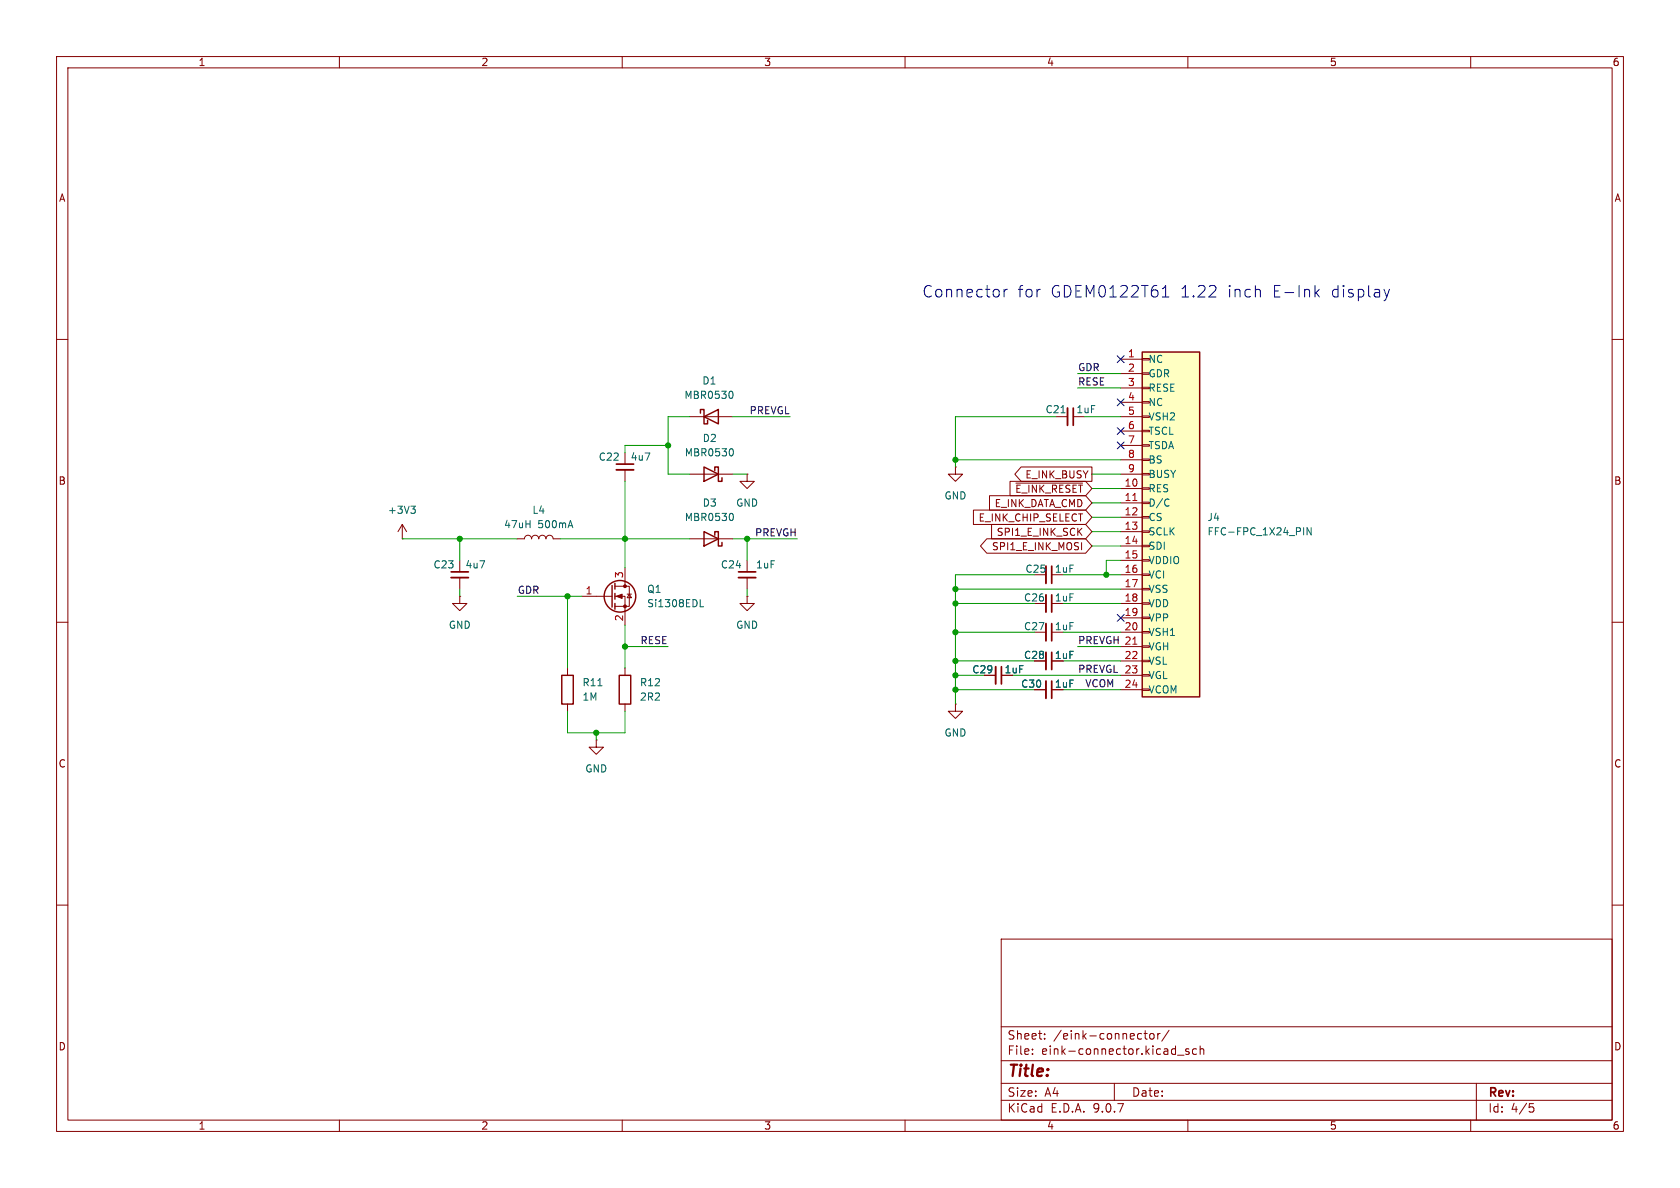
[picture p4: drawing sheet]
(kicad_sch
 (version 20250114)
 (generator "eeschema")
 (generator_version "9.0")
 (paper "A4")
 (lib_symbols
  (symbol "Connector_Generic:Conn_01x24_epaper_GDEM0122T61"
   (pin_names
    (offset 1.016)) (exclude_from_sim no) (in_bom yes) (on_board yes)
   (property "Reference" "J4" (at 10.16 0.0001 0) (effects (font (size 1.27 1.27)) (justify left)))
   (property "Value" "FFC-FPC_1X24_PIN" (at 10.16 -2.5399 0) (effects (font (size 1.27 1.27)) (justify left)))
   (property "Footprint" "Connector_FFC-FPC:Amphenol_F32Q-1A7x1-11024_1x24-1MP_P0.5mm_Horizontal" (at 0 0 0) (effects (font (size 1.27 1.27)) (hide yes)))
   (property "Datasheet" "~" (at 0 0 0) (effects (font (size 1.27 1.27)) (hide yes)))
   (property "Description" "Generic connector, single row, 01x24, script generated (kicad-library-utils/schlib/autogen/connector/)" (at 0 0 0) (effects (font (size 1.27 1.27)) (hide yes)))
   (symbol "Conn_01x24_epaper_GDEM0122T61_1_1"
    (rectangle (start -1.27 29.21) (end 8.89 -31.75) (stroke (width 0.254) (type default)) (fill (type background)))
    (rectangle (start -1.27 28.067) (end 0 27.813) (stroke (width 0.1524) (type default)) (fill (type none)))
    (rectangle (start -1.27 25.527) (end 0 25.273) (stroke (width 0.1524) (type default)) (fill (type none)))
    (rectangle (start -1.27 22.987) (end 0 22.733) (stroke (width 0.1524) (type default)) (fill (type none)))
    (rectangle (start -1.27 20.447) (end 0 20.193) (stroke (width 0.1524) (type default)) (fill (type none)))
    (rectangle (start -1.27 17.907) (end 0 17.653) (stroke (width 0.1524) (type default)) (fill (type none)))
    (rectangle (start -1.27 15.367) (end 0 15.113) (stroke (width 0.1524) (type default)) (fill (type none)))
    (rectangle (start -1.27 12.827) (end 0 12.573) (stroke (width 0.1524) (type default)) (fill (type none)))
    (rectangle (start -1.27 10.287) (end 0 10.033) (stroke (width 0.1524) (type default)) (fill (type none)))
    (rectangle (start -1.27 7.747) (end 0 7.493) (stroke (width 0.1524) (type default)) (fill (type none)))
    (rectangle (start -1.27 5.207) (end 0 4.953) (stroke (width 0.1524) (type default)) (fill (type none)))
    (rectangle (start -1.27 2.667) (end 0 2.413) (stroke (width 0.1524) (type default)) (fill (type none)))
    (rectangle (start -1.27 0.127) (end 0 -0.127) (stroke (width 0.1524) (type default)) (fill (type none)))
    (rectangle (start -1.27 -2.413) (end 0 -2.667) (stroke (width 0.1524) (type default)) (fill (type none)))
    (rectangle (start -1.27 -4.953) (end 0 -5.207) (stroke (width 0.1524) (type default)) (fill (type none)))
    (rectangle (start -1.27 -7.493) (end 0 -7.747) (stroke (width 0.1524) (type default)) (fill (type none)))
    (rectangle (start -1.27 -10.033) (end 0 -10.287) (stroke (width 0.1524) (type default)) (fill (type none)))
    (rectangle (start -1.27 -12.573) (end 0 -12.827) (stroke (width 0.1524) (type default)) (fill (type none)))
    (rectangle (start -1.27 -15.113) (end 0 -15.367) (stroke (width 0.1524) (type default)) (fill (type none)))
    (rectangle (start -1.27 -17.653) (end 0 -17.907) (stroke (width 0.1524) (type default)) (fill (type none)))
    (rectangle (start -1.27 -20.193) (end 0 -20.447) (stroke (width 0.1524) (type default)) (fill (type none)))
    (rectangle (start -1.27 -22.733) (end 0 -22.987) (stroke (width 0.1524) (type default)) (fill (type none)))
    (rectangle (start -1.27 -25.273) (end 0 -25.527) (stroke (width 0.1524) (type default)) (fill (type none)))
    (rectangle (start -1.27 -27.813) (end 0 -28.067) (stroke (width 0.1524) (type default)) (fill (type none)))
    (rectangle (start -1.27 -30.353) (end 0 -30.607) (stroke (width 0.1524) (type default)) (fill (type none)))
    (pin passive line (at -5.08 27.94 0) (length 3.81) (name "NC" (effects (font (size 1.27 1.27)))) (number "1" (effects (font (size 1.27 1.27)))))
    (pin passive line (at -5.08 25.4 0) (length 3.81) (name "GDR" (effects (font (size 1.27 1.27)))) (number "2" (effects (font (size 1.27 1.27)))))
    (pin passive line (at -5.08 22.86 0) (length 3.81) (name "RESE" (effects (font (size 1.27 1.27)))) (number "3" (effects (font (size 1.27 1.27)))))
    (pin passive line (at -5.08 20.32 0) (length 3.81) (name "NC" (effects (font (size 1.27 1.27)))) (number "4" (effects (font (size 1.27 1.27)))))
    (pin passive line (at -5.08 17.78 0) (length 3.81) (name "VSH2" (effects (font (size 1.27 1.27)))) (number "5" (effects (font (size 1.27 1.27)))))
    (pin passive line (at -5.08 15.24 0) (length 3.81) (name "TSCL" (effects (font (size 1.27 1.27)))) (number "6" (effects (font (size 1.27 1.27)))))
    (pin passive line (at -5.08 12.7 0) (length 3.81) (name "TSDA" (effects (font (size 1.27 1.27)))) (number "7" (effects (font (size 1.27 1.27)))))
    (pin passive line (at -5.08 10.16 0) (length 3.81) (name "BS" (effects (font (size 1.27 1.27)))) (number "8" (effects (font (size 1.27 1.27)))))
    (pin passive line (at -5.08 7.62 0) (length 3.81) (name "BUSY" (effects (font (size 1.27 1.27)))) (number "9" (effects (font (size 1.27 1.27)))))
    (pin passive line (at -5.08 5.08 0) (length 3.81) (name "RES" (effects (font (size 1.27 1.27)))) (number "10" (effects (font (size 1.27 1.27)))))
    (pin passive line (at -5.08 2.54 0) (length 3.81) (name "D/C" (effects (font (size 1.27 1.27)))) (number "11" (effects (font (size 1.27 1.27)))))
    (pin passive line (at -5.08 0 0) (length 3.81) (name "CS" (effects (font (size 1.27 1.27)))) (number "12" (effects (font (size 1.27 1.27)))))
    (pin passive line (at -5.08 -2.54 0) (length 3.81) (name "SCLK" (effects (font (size 1.27 1.27)))) (number "13" (effects (font (size 1.27 1.27)))))
    (pin passive line (at -5.08 -5.08 0) (length 3.81) (name "SDI" (effects (font (size 1.27 1.27)))) (number "14" (effects (font (size 1.27 1.27)))))
    (pin passive line (at -5.08 -7.62 0) (length 3.81) (name "VDDIO" (effects (font (size 1.27 1.27)))) (number "15" (effects (font (size 1.27 1.27)))))
    (pin passive line (at -5.08 -10.16 0) (length 3.81) (name "VCI" (effects (font (size 1.27 1.27)))) (number "16" (effects (font (size 1.27 1.27)))))
    (pin passive line (at -5.08 -12.7 0) (length 3.81) (name "VSS" (effects (font (size 1.27 1.27)))) (number "17" (effects (font (size 1.27 1.27)))))
    (pin passive line (at -5.08 -15.24 0) (length 3.81) (name "VDD" (effects (font (size 1.27 1.27)))) (number "18" (effects (font (size 1.27 1.27)))))
    (pin passive line (at -5.08 -17.78 0) (length 3.81) (name "VPP" (effects (font (size 1.27 1.27)))) (number "19" (effects (font (size 1.27 1.27)))))
    (pin passive line (at -5.08 -20.32 0) (length 3.81) (name "VSH1" (effects (font (size 1.27 1.27)))) (number "20" (effects (font (size 1.27 1.27)))))
    (pin passive line (at -5.08 -22.86 0) (length 3.81) (name "VGH" (effects (font (size 1.27 1.27)))) (number "21" (effects (font (size 1.27 1.27)))))
    (pin passive line (at -5.08 -25.4 0) (length 3.81) (name "VSL" (effects (font (size 1.27 1.27)))) (number "22" (effects (font (size 1.27 1.27)))))
    (pin passive line (at -5.08 -27.94 0) (length 3.81) (name "VGL" (effects (font (size 1.27 1.27)))) (number "23" (effects (font (size 1.27 1.27)))))
    (pin passive line (at -5.08 -30.48 0) (length 3.81) (name "VCOM" (effects (font (size 1.27 1.27)))) (number "24" (effects (font (size 1.27 1.27))))))
   (embedded_fonts no))
  (symbol "Device:C_Small"
   (pin_numbers (hide yes))
   (pin_names
    (offset 0.254) (hide yes)) (exclude_from_sim no) (in_bom yes) (on_board yes)
   (property "Reference" "C" (at 0.254 1.778 0) (effects (font (size 1.27 1.27)) (justify left)))
   (property "Value" "C_Small" (at 0.254 -2.032 0) (effects (font (size 1.27 1.27)) (justify left)))
   (property "Footprint" "" (at 0 0 0) (effects (font (size 1.27 1.27)) (hide yes)))
   (property "Datasheet" "~" (at 0 0 0) (effects (font (size 1.27 1.27)) (hide yes)))
   (property "Description" "Unpolarized capacitor, small symbol" (at 0 0 0) (effects (font (size 1.27 1.27)) (hide yes)))
   (symbol "C_Small_0_1"
    (polyline (pts (xy -1.524 0.508) (xy 1.524 0.508)) (stroke (width 0.3048) (type default)) (fill (type none)))
    (polyline (pts (xy -1.524 -0.508) (xy 1.524 -0.508)) (stroke (width 0.3302) (type default)) (fill (type none))))
   (symbol "C_Small_1_1"
    (pin passive line (at 0 2.54 270) (length 2.032) (name "~" (effects (font (size 1.27 1.27)))) (number "1" (effects (font (size 1.27 1.27)))))
    (pin passive line (at 0 -2.54 90) (length 2.032) (name "~" (effects (font (size 1.27 1.27)))) (number "2" (effects (font (size 1.27 1.27))))))
   (embedded_fonts no))
  (symbol "Device:L"
   (pin_numbers (hide yes))
   (pin_names
    (offset 1.016) (hide yes)) (exclude_from_sim no) (in_bom yes) (on_board yes)
   (property "Reference" "L" (at -1.27 0 90) (effects (font (size 1.27 1.27))))
   (property "Value" "L" (at 1.905 0 90) (effects (font (size 1.27 1.27))))
   (property "Footprint" "" (at 0 0 0) (effects (font (size 1.27 1.27)) (hide yes)))
   (property "Datasheet" "~" (at 0 0 0) (effects (font (size 1.27 1.27)) (hide yes)))
   (property "Description" "Inductor" (at 0 0 0) (effects (font (size 1.27 1.27)) (hide yes)))
   (symbol "L_0_1"
    (arc (start 0 2.54) (mid 0.6323 1.905) (end 0 1.27) (stroke (width 0) (type default)) (fill (type none)))
    (arc (start 0 1.27) (mid 0.6323 0.635) (end 0 0) (stroke (width 0) (type default)) (fill (type none)))
    (arc (start 0 0) (mid 0.6323 -0.635) (end 0 -1.27) (stroke (width 0) (type default)) (fill (type none)))
    (arc (start 0 -1.27) (mid 0.6323 -1.905) (end 0 -2.54) (stroke (width 0) (type default)) (fill (type none))))
   (symbol "L_1_1"
    (pin passive line (at 0 3.81 270) (length 1.27) (name "1" (effects (font (size 1.27 1.27)))) (number "1" (effects (font (size 1.27 1.27)))))
    (pin passive line (at 0 -3.81 90) (length 1.27) (name "2" (effects (font (size 1.27 1.27)))) (number "2" (effects (font (size 1.27 1.27))))))
   (embedded_fonts no))
  (symbol "Device:R"
   (pin_numbers (hide yes))
   (pin_names
    (offset 0)) (exclude_from_sim no) (in_bom yes) (on_board yes)
   (property "Reference" "R" (at 2.032 0 90) (effects (font (size 1.27 1.27))))
   (property "Value" "R" (at 0 0 90) (effects (font (size 1.27 1.27))))
   (property "Footprint" "" (at -1.778 0 90) (effects (font (size 1.27 1.27)) (hide yes)))
   (property "Datasheet" "~" (at 0 0 0) (effects (font (size 1.27 1.27)) (hide yes)))
   (property "Description" "Resistor" (at 0 0 0) (effects (font (size 1.27 1.27)) (hide yes)))
   (symbol "R_0_1"
    (rectangle (start -1.016 -2.54) (end 1.016 2.54) (stroke (width 0.254) (type default)) (fill (type none))))
   (symbol "R_1_1"
    (pin passive line (at 0 3.81 270) (length 1.27) (name "~" (effects (font (size 1.27 1.27)))) (number "1" (effects (font (size 1.27 1.27)))))
    (pin passive line (at 0 -3.81 90) (length 1.27) (name "~" (effects (font (size 1.27 1.27)))) (number "2" (effects (font (size 1.27 1.27))))))
   (embedded_fonts no))
  (symbol "Diode:MBR0530"
   (pin_numbers (hide yes))
   (pin_names
    (offset 1.016) (hide yes)) (exclude_from_sim no) (in_bom yes) (on_board yes)
   (property "Reference" "D" (at 0 2.54 0) (effects (font (size 1.27 1.27))))
   (property "Value" "MBR0530" (at 0 -2.54 0) (effects (font (size 1.27 1.27))))
   (property "Footprint" "Diode_SMD:D_SOD-123" (at 0 -4.445 0) (effects (font (size 1.27 1.27)) (hide yes)))
   (property "Datasheet" "http://www.mccsemi.com/up_pdf/MBR0520~MBR0580(SOD123).pdf" (at 0 0 0) (effects (font (size 1.27 1.27)) (hide yes)))
   (property "Description" "30V 0.5A Schottky Power Rectifier Diode, SOD-123" (at 0 0 0) (effects (font (size 1.27 1.27)) (hide yes)))
   (symbol "MBR0530_0_1"
    (polyline (pts (xy -1.905 0.635) (xy -1.905 1.27) (xy -1.27 1.27) (xy -1.27 -1.27) (xy -0.635 -1.27) (xy -0.635 -0.635)) (stroke (width 0.254) (type default)) (fill (type none)))
    (polyline (pts (xy 1.27 1.27) (xy 1.27 -1.27) (xy -1.27 0) (xy 1.27 1.27)) (stroke (width 0.254) (type default)) (fill (type none)))
    (polyline (pts (xy 1.27 0) (xy -1.27 0)) (stroke (width 0) (type default)) (fill (type none))))
   (symbol "MBR0530_1_1"
    (pin passive line (at -3.81 0 0) (length 2.54) (name "K" (effects (font (size 1.27 1.27)))) (number "1" (effects (font (size 1.27 1.27)))))
    (pin passive line (at 3.81 0 180) (length 2.54) (name "A" (effects (font (size 1.27 1.27)))) (number "2" (effects (font (size 1.27 1.27))))))
   (embedded_fonts no))
  (symbol "Transistor_FET:Si1308EDL"
   (pin_names
    (offset 0) (hide yes)) (exclude_from_sim no) (in_bom yes) (on_board yes)
   (property "Reference" "Q" (at 5.08 1.905 0) (effects (font (size 1.27 1.27)) (justify left)))
   (property "Value" "Si1308EDL" (at 5.08 0 0) (effects (font (size 1.27 1.27)) (justify left)))
   (property "Footprint" "Package_TO_SOT_SMD:SOT-323_SC-70" (at 5.08 -1.905 0) (effects (font (size 1.27 1.27)
    (italic yes)) (justify left) (hide yes)))
   (property "Datasheet" "https://www.vishay.com/docs/63399/si1308edl.pdf" (at 5.08 -3.81 0) (effects (font (size 1.27 1.27)) (justify left) (hide yes)))
   (property "Description" "30V Vds, 1.4A Id, N-Channel MOSFET, SC-70" (at 0 0 0) (effects (font (size 1.27 1.27)) (hide yes)))
   (symbol "Si1308EDL_0_1"
    (polyline (pts (xy 0.254 1.905) (xy 0.254 -1.905)) (stroke (width 0.254) (type default)) (fill (type none)))
    (polyline (pts (xy 0.254 0) (xy -2.54 0)) (stroke (width 0) (type default)) (fill (type none)))
    (polyline (pts (xy 0.762 2.286) (xy 0.762 1.27)) (stroke (width 0.254) (type default)) (fill (type none)))
    (polyline (pts (xy 0.762 0.508) (xy 0.762 -0.508)) (stroke (width 0.254) (type default)) (fill (type none)))
    (polyline (pts (xy 0.762 -1.27) (xy 0.762 -2.286)) (stroke (width 0.254) (type default)) (fill (type none)))
    (polyline (pts (xy 0.762 -1.778) (xy 3.302 -1.778) (xy 3.302 1.778) (xy 0.762 1.778)) (stroke (width 0) (type default)) (fill (type none)))
    (polyline (pts (xy 1.016 0) (xy 2.032 0.381) (xy 2.032 -0.381) (xy 1.016 0)) (stroke (width 0) (type default)) (fill (type outline)))
    (circle (center 1.651 0) (radius 2.794) (stroke (width 0.254) (type default)) (fill (type none)))
    (polyline (pts (xy 2.54 2.54) (xy 2.54 1.778)) (stroke (width 0) (type default)) (fill (type none)))
    (circle (center 2.54 1.778) (radius 0.254) (stroke (width 0) (type default)) (fill (type outline)))
    (circle (center 2.54 -1.778) (radius 0.254) (stroke (width 0) (type default)) (fill (type outline)))
    (polyline (pts (xy 2.54 -2.54) (xy 2.54 0) (xy 0.762 0)) (stroke (width 0) (type default)) (fill (type none)))
    (polyline (pts (xy 2.921 0.381) (xy 3.683 0.381)) (stroke (width 0) (type default)) (fill (type none)))
    (polyline (pts (xy 3.302 0.381) (xy 2.921 -0.254) (xy 3.683 -0.254) (xy 3.302 0.381)) (stroke (width 0) (type default)) (fill (type none))))
   (symbol "Si1308EDL_1_1"
    (pin input line (at -5.08 0 0) (length 2.54) (name "G" (effects (font (size 1.27 1.27)))) (number "1" (effects (font (size 1.27 1.27)))))
    (pin passive line (at 2.54 5.08 270) (length 2.54) (name "D" (effects (font (size 1.27 1.27)))) (number "3" (effects (font (size 1.27 1.27)))))
    (pin passive line (at 2.54 -5.08 90) (length 2.54) (name "S" (effects (font (size 1.27 1.27)))) (number "2" (effects (font (size 1.27 1.27))))))
   (embedded_fonts no))
  (symbol "power:+3V3"
   (power)
   (pin_numbers (hide yes))
   (pin_names
    (offset 0) (hide yes)) (exclude_from_sim no) (in_bom yes) (on_board yes)
   (property "Reference" "#PWR" (at 0 -3.81 0) (effects (font (size 1.27 1.27)) (hide yes)))
   (property "Value" "+3V3" (at 0 3.556 0) (effects (font (size 1.27 1.27))))
   (property "Footprint" "" (at 0 0 0) (effects (font (size 1.27 1.27)) (hide yes)))
   (property "Datasheet" "" (at 0 0 0) (effects (font (size 1.27 1.27)) (hide yes)))
   (property "Description" "Power symbol creates a global label with name \"+3V3\"" (at 0 0 0) (effects (font (size 1.27 1.27)) (hide yes)))
   (symbol "+3V3_0_1"
    (polyline (pts (xy -0.762 1.27) (xy 0 2.54)) (stroke (width 0) (type default)) (fill (type none)))
    (polyline (pts (xy 0 2.54) (xy 0.762 1.27)) (stroke (width 0) (type default)) (fill (type none)))
    (polyline (pts (xy 0 0) (xy 0 2.54)) (stroke (width 0) (type default)) (fill (type none))))
   (symbol "+3V3_1_1"
    (pin power_in line (at 0 0 90) (length 0) (name "~" (effects (font (size 1.27 1.27)))) (number "1" (effects (font (size 1.27 1.27))))))
   (embedded_fonts no))
  (symbol "power:GND"
   (power)
   (pin_numbers (hide yes))
   (pin_names
    (offset 0) (hide yes)) (exclude_from_sim no) (in_bom yes) (on_board yes)
   (property "Reference" "#PWR" (at 0 -6.35 0) (effects (font (size 1.27 1.27)) (hide yes)))
   (property "Value" "GND" (at 0 -3.81 0) (effects (font (size 1.27 1.27))))
   (property "Footprint" "" (at 0 0 0) (effects (font (size 1.27 1.27)) (hide yes)))
   (property "Datasheet" "" (at 0 0 0) (effects (font (size 1.27 1.27)) (hide yes)))
   (property "Description" "Power symbol creates a global label with name \"GND\" , ground" (at 0 0 0) (effects (font (size 1.27 1.27)) (hide yes)))
   (symbol "GND_0_1"
    (polyline (pts (xy 0 0) (xy 0 -1.27) (xy 1.27 -1.27) (xy 0 -2.54) (xy -1.27 -1.27) (xy 0 -1.27)) (stroke (width 0) (type default)) (fill (type none))))
   (symbol "GND_1_1"
    (pin power_in line (at 0 0 270) (length 0) (name "~" (effects (font (size 1.27 1.27)))) (number "1" (effects (font (size 1.27 1.27))))))
   (embedded_fonts no)))
 (text "Connector for GDEM0122T61 1.22 inch E-Ink display"
  (exclude_from_sim no)
  (at 204.47 51.816 0)
  (effects (font (size 2.032 2.032))))
 (junction
  (at 168.91 104.14)
  (diameter 0)
  (color 0 0 0 0))
 (junction
  (at 168.91 81.28)
  (diameter 0)
  (color 0 0 0 0))
 (junction
  (at 105.41 129.54)
  (diameter 0)
  (color 0 0 0 0))
 (junction
  (at 195.58 101.6)
  (diameter 0)
  (color 0 0 0 0))
 (junction
  (at 118.11 78.74)
  (diameter 0)
  (color 0 0 0 0))
 (junction
  (at 168.91 111.76)
  (diameter 0)
  (color 0 0 0 0))
 (junction
  (at 110.49 95.25)
  (diameter 0)
  (color 0 0 0 0))
 (junction
  (at 100.33 105.41)
  (diameter 0)
  (color 0 0 0 0))
 (junction
  (at 110.49 114.3)
  (diameter 0)
  (color 0 0 0 0))
 (junction
  (at 132.08 95.25)
  (diameter 0)
  (color 0 0 0 0))
 (junction
  (at 168.91 116.84)
  (diameter 0)
  (color 0 0 0 0))
 (junction
  (at 168.91 106.68)
  (diameter 0)
  (color 0 0 0 0))
 (junction
  (at 81.28 95.25)
  (diameter 0)
  (color 0 0 0 0))
 (junction
  (at 168.91 119.38)
  (diameter 0)
  (color 0 0 0 0))
 (junction
  (at 168.91 121.92)
  (diameter 0)
  (color 0 0 0 0))
 (no_connect
  (at 198.12 109.22))
 (no_connect
  (at 198.12 76.2))
 (no_connect
  (at 198.12 63.5))
 (no_connect
  (at 198.12 78.74))
 (no_connect
  (at 198.12 71.12))
 (wire
  (pts (xy 168.91 119.38) (xy 173.99 119.38))
  (stroke (width 0) (type default)))
 (wire
  (pts (xy 168.91 101.6) (xy 168.91 104.14))
  (stroke (width 0) (type default)))
 (wire
  (pts (xy 110.49 95.25) (xy 121.92 95.25))
  (stroke (width 0) (type default)))
 (wire
  (pts (xy 105.41 129.54) (xy 100.33 129.54))
  (stroke (width 0) (type default)))
 (wire
  (pts (xy 168.91 116.84) (xy 168.91 119.38))
  (stroke (width 0) (type default)))
 (wire
  (pts (xy 168.91 82.55) (xy 168.91 81.28))
  (stroke (width 0) (type default)))
 (wire
  (pts (xy 132.08 95.25) (xy 132.08 99.06))
  (stroke (width 0) (type default)))
 (wire
  (pts (xy 118.11 83.82) (xy 121.92 83.82))
  (stroke (width 0) (type default)))
 (wire
  (pts (xy 168.91 111.76) (xy 168.91 116.84))
  (stroke (width 0) (type default)))
 (wire
  (pts (xy 193.04 86.36) (xy 198.12 86.36))
  (stroke (width 0) (type default)))
 (wire
  (pts (xy 168.91 116.84) (xy 182.88 116.84))
  (stroke (width 0) (type default)))
 (wire
  (pts (xy 193.04 91.44) (xy 198.12 91.44))
  (stroke (width 0) (type default)))
 (wire
  (pts (xy 187.96 101.6) (xy 195.58 101.6))
  (stroke (width 0) (type default)))
 (wire
  (pts (xy 71.12 95.25) (xy 81.28 95.25))
  (stroke (width 0) (type default)))
 (wire
  (pts (xy 168.91 119.38) (xy 168.91 121.92))
  (stroke (width 0) (type default)))
 (wire
  (pts (xy 168.91 121.92) (xy 182.88 121.92))
  (stroke (width 0) (type default)))
 (wire
  (pts (xy 118.11 73.66) (xy 118.11 78.74))
  (stroke (width 0) (type default)))
 (wire
  (pts (xy 198.12 73.66) (xy 191.77 73.66))
  (stroke (width 0) (type default)))
 (wire
  (pts (xy 129.54 73.66) (xy 139.7 73.66))
  (stroke (width 0) (type default)))
 (wire
  (pts (xy 168.91 106.68) (xy 182.88 106.68))
  (stroke (width 0) (type default)))
 (wire
  (pts (xy 168.91 101.6) (xy 182.88 101.6))
  (stroke (width 0) (type default)))
 (wire
  (pts (xy 193.04 93.98) (xy 198.12 93.98))
  (stroke (width 0) (type default)))
 (wire
  (pts (xy 129.54 95.25) (xy 132.08 95.25))
  (stroke (width 0) (type default)))
 (wire
  (pts (xy 81.28 95.25) (xy 81.28 99.06))
  (stroke (width 0) (type default)))
 (wire
  (pts (xy 110.49 129.54) (xy 105.41 129.54))
  (stroke (width 0) (type default)))
 (wire
  (pts (xy 105.41 129.54) (xy 105.41 130.81))
  (stroke (width 0) (type default)))
 (wire
  (pts (xy 100.33 105.41) (xy 100.33 118.11))
  (stroke (width 0) (type default)))
 (wire
  (pts (xy 168.91 104.14) (xy 198.12 104.14))
  (stroke (width 0) (type default)))
 (wire
  (pts (xy 110.49 95.25) (xy 110.49 100.33))
  (stroke (width 0) (type default)))
 (wire
  (pts (xy 187.96 111.76) (xy 198.12 111.76))
  (stroke (width 0) (type default)))
 (wire
  (pts (xy 110.49 114.3) (xy 110.49 118.11))
  (stroke (width 0) (type default)))
 (wire
  (pts (xy 168.91 106.68) (xy 168.91 111.76))
  (stroke (width 0) (type default)))
 (wire
  (pts (xy 81.28 104.14) (xy 81.28 105.41))
  (stroke (width 0) (type default)))
 (wire
  (pts (xy 110.49 85.09) (xy 110.49 95.25))
  (stroke (width 0) (type default)))
 (wire
  (pts (xy 100.33 105.41) (xy 102.87 105.41))
  (stroke (width 0) (type default)))
 (wire
  (pts (xy 190.5 66.04) (xy 198.12 66.04))
  (stroke (width 0) (type default)))
 (wire
  (pts (xy 195.58 101.6) (xy 198.12 101.6))
  (stroke (width 0) (type default)))
 (wire
  (pts (xy 110.49 80.01) (xy 110.49 78.74))
  (stroke (width 0) (type default)))
 (wire
  (pts (xy 91.44 105.41) (xy 100.33 105.41))
  (stroke (width 0) (type default)))
 (wire
  (pts (xy 118.11 73.66) (xy 121.92 73.66))
  (stroke (width 0) (type default)))
 (wire
  (pts (xy 195.58 99.06) (xy 195.58 101.6))
  (stroke (width 0) (type default)))
 (wire
  (pts (xy 168.91 73.66) (xy 168.91 81.28))
  (stroke (width 0) (type default)))
 (wire
  (pts (xy 129.54 83.82) (xy 132.08 83.82))
  (stroke (width 0) (type default)))
 (wire
  (pts (xy 81.28 95.25) (xy 91.44 95.25))
  (stroke (width 0) (type default)))
 (wire
  (pts (xy 110.49 114.3) (xy 118.11 114.3))
  (stroke (width 0) (type default)))
 (wire
  (pts (xy 118.11 78.74) (xy 118.11 83.82))
  (stroke (width 0) (type default)))
 (wire
  (pts (xy 187.96 116.84) (xy 198.12 116.84))
  (stroke (width 0) (type default)))
 (wire
  (pts (xy 198.12 99.06) (xy 195.58 99.06))
  (stroke (width 0) (type default)))
 (wire
  (pts (xy 132.08 95.25) (xy 140.97 95.25))
  (stroke (width 0) (type default)))
 (wire
  (pts (xy 193.04 83.82) (xy 198.12 83.82))
  (stroke (width 0) (type default)))
 (wire
  (pts (xy 110.49 110.49) (xy 110.49 114.3))
  (stroke (width 0) (type default)))
 (wire
  (pts (xy 168.91 104.14) (xy 168.91 106.68))
  (stroke (width 0) (type default)))
 (wire
  (pts (xy 168.91 81.28) (xy 198.12 81.28))
  (stroke (width 0) (type default)))
 (wire
  (pts (xy 190.5 114.3) (xy 198.12 114.3))
  (stroke (width 0) (type default)))
 (wire
  (pts (xy 168.91 111.76) (xy 182.88 111.76))
  (stroke (width 0) (type default)))
 (wire
  (pts (xy 179.07 119.38) (xy 198.12 119.38))
  (stroke (width 0) (type default)))
 (wire
  (pts (xy 100.33 125.73) (xy 100.33 129.54))
  (stroke (width 0) (type default)))
 (wire
  (pts (xy 132.08 104.14) (xy 132.08 105.41))
  (stroke (width 0) (type default)))
 (wire
  (pts (xy 110.49 78.74) (xy 118.11 78.74))
  (stroke (width 0) (type default)))
 (wire
  (pts (xy 99.06 95.25) (xy 110.49 95.25))
  (stroke (width 0) (type default)))
 (wire
  (pts (xy 110.49 125.73) (xy 110.49 129.54))
  (stroke (width 0) (type default)))
 (wire
  (pts (xy 187.96 106.68) (xy 198.12 106.68))
  (stroke (width 0) (type default)))
 (wire
  (pts (xy 190.5 68.58) (xy 198.12 68.58))
  (stroke (width 0) (type default)))
 (wire
  (pts (xy 193.04 88.9) (xy 198.12 88.9))
  (stroke (width 0) (type default)))
 (wire
  (pts (xy 193.04 96.52) (xy 198.12 96.52))
  (stroke (width 0) (type default)))
 (wire
  (pts (xy 187.96 121.92) (xy 198.12 121.92))
  (stroke (width 0) (type default)))
 (wire
  (pts (xy 168.91 124.46) (xy 168.91 121.92))
  (stroke (width 0) (type default)))
 (wire
  (pts (xy 168.91 73.66) (xy 186.69 73.66))
  (stroke (width 0) (type default)))
 (label "PREVGH"
  (at 190.5 114.3 0)
  (effects (font (size 1.27 1.27)) (justify left bottom)))
 (label "RESE"
  (at 190.5 68.58 0)
  (effects (font (size 1.27 1.27)) (justify left bottom)))
 (label "PREVGL"
  (at 139.7 73.66 180)
  (effects (font (size 1.27 1.27)) (justify right bottom)))
 (label "PREVGH"
  (at 140.97 95.25 180)
  (effects (font (size 1.27 1.27)) (justify right bottom)))
 (label "GDR"
  (at 190.5 66.04 0)
  (effects (font (size 1.27 1.27)) (justify left bottom)))
 (label "RESE"
  (at 118.11 114.3 180)
  (effects (font (size 1.27 1.27)) (justify right bottom)))
 (label "VCOM"
  (at 191.77 121.92 0)
  (effects (font (size 1.27 1.27)) (justify left bottom)))
 (label "PREVGL"
  (at 190.5 119.38 0)
  (effects (font (size 1.27 1.27)) (justify left bottom)))
 (label "GDR"
  (at 91.44 105.41 0)
  (effects (font (size 1.27 1.27)) (justify left bottom)))
 (global_label "E_INK_DATA_CMD"
  (shape input)
  (at 193.04 88.9 180)
  (fields_autoplaced yes)
  (effects (font (size 1.27 1.27)) (justify right))
  (property "Intersheetrefs" "${INTERSHEET_REFS}" (at 174.3915 88.9 0) (effects (font (size 1.27 1.27)) (justify right) (hide yes))))
 (global_label "E_INK_CHIP_SELECT"
  (shape input)
  (at 193.04 91.44 180)
  (fields_autoplaced yes)
  (effects (font (size 1.27 1.27)) (justify right))
  (property "Intersheetrefs" "${INTERSHEET_REFS}" (at 171.5492 91.44 0) (effects (font (size 1.27 1.27)) (justify right) (hide yes))))
 (global_label "E_INK_BUSY"
  (shape output)
  (at 193.04 83.82 180)
  (fields_autoplaced yes)
  (effects (font (size 1.27 1.27)) (justify right))
  (property "Intersheetrefs" "${INTERSHEET_REFS}" (at 178.8667 83.82 0) (effects (font (size 1.27 1.27)) (justify right) (hide yes))))
 (global_label "SPI1_E_INK_MOSI"
  (shape bidirectional)
  (at 193.04 96.52 180)
  (fields_autoplaced yes)
  (effects (font (size 1.27 1.27)) (justify right))
  (property "Intersheetrefs" "${INTERSHEET_REFS}" (at 172.7964 96.52 0) (effects (font (size 1.27 1.27)) (justify right) (hide yes))))
 (global_label "~{E_INK_RESET}"
  (shape input)
  (at 193.04 86.36 180)
  (fields_autoplaced yes)
  (effects (font (size 1.27 1.27)) (justify right))
  (property "Intersheetrefs" "${INTERSHEET_REFS}" (at 178.0202 86.36 0) (effects (font (size 1.27 1.27)) (justify right) (hide yes))))
 (global_label "SPI1_E_INK_SCK"
  (shape input)
  (at 193.04 93.98 180)
  (fields_autoplaced yes)
  (effects (font (size 1.27 1.27)) (justify right))
  (property "Intersheetrefs" "${INTERSHEET_REFS}" (at 174.7544 93.98 0) (effects (font (size 1.27 1.27)) (justify right) (hide yes))))
 (symbol
  (lib_id "Diode:MBR0530")
  (at 125.73 95.25 180)
  (unit 1)
  (exclude_from_sim no)
  (in_bom yes)
  (on_board yes)
  (dnp no)
  (property "Reference" "D3" (at 125.476 88.9 0) (effects (font (size 1.27 1.27))))
  (property "Value" "MBR0530" (at 125.476 91.44 0) (effects (font (size 1.27 1.27))))
  (property "Footprint" "Diode_SMD:D_SOD-123" (at 125.73 90.805 0) (effects (font (size 1.27 1.27)) (hide yes)))
  (property "Datasheet" "http://www.mccsemi.com/up_pdf/MBR0520~MBR0580(SOD123).pdf" (at 125.73 95.25 0) (effects (font (size 1.27 1.27)) (hide yes)))
  (property "Description" "30V 0.5A Schottky Power Rectifier Diode, SOD-123" (at 125.73 95.25 0) (effects (font (size 1.27 1.27)) (hide yes)))
  (pin "2")
  (pin "1"))
 (symbol
  (lib_id "Diode:MBR0530")
  (at 125.73 73.66 0)
  (unit 1)
  (exclude_from_sim no)
  (in_bom yes)
  (on_board yes)
  (dnp no)
  (fields_autoplaced yes)
  (property "Reference" "D1" (at 125.4125 67.31 0) (effects (font (size 1.27 1.27))))
  (property "Value" "MBR0530" (at 125.4125 69.85 0) (effects (font (size 1.27 1.27))))
  (property "Footprint" "Diode_SMD:D_SOD-123" (at 125.73 78.105 0) (effects (font (size 1.27 1.27)) (hide yes)))
  (property "Datasheet" "http://www.mccsemi.com/up_pdf/MBR0520~MBR0580(SOD123).pdf" (at 125.73 73.66 0) (effects (font (size 1.27 1.27)) (hide yes)))
  (property "Description" "30V 0.5A Schottky Power Rectifier Diode, SOD-123" (at 125.73 73.66 0) (effects (font (size 1.27 1.27)) (hide yes)))
  (pin "1")
  (pin "2"))
 (symbol
  (lib_id "power:GND")
  (at 168.91 124.46 0)
  (mirror y)
  (unit 1)
  (exclude_from_sim no)
  (in_bom yes)
  (on_board yes)
  (dnp no)
  (property "Reference" "#PWR039" (at 168.91 130.81 0) (effects (font (size 1.27 1.27)) (hide yes)))
  (property "Value" "GND" (at 168.91 129.54 0) (effects (font (size 1.27 1.27))))
  (property "Footprint" "" (at 168.91 124.46 0) (effects (font (size 1.27 1.27)) (hide yes)))
  (property "Datasheet" "" (at 168.91 124.46 0) (effects (font (size 1.27 1.27)) (hide yes)))
  (property "Description" "Power symbol creates a global label with name \"GND\" , ground" (at 168.91 124.46 0) (effects (font (size 1.27 1.27)) (hide yes)))
  (pin "1"))
 (symbol
  (lib_id "Device:C_Small")
  (at 110.49 82.55 0)
  (mirror y)
  (unit 1)
  (exclude_from_sim no)
  (in_bom yes)
  (on_board yes)
  (dnp no)
  (property "Reference" "C22" (at 107.696 80.772 0) (effects (font (size 1.27 1.27))))
  (property "Value" "4u7" (at 113.284 80.772 0) (effects (font (size 1.27 1.27))))
  (property "Footprint" "Capacitor_SMD:C_0603_1608Metric" (at 110.49 82.55 0) (effects (font (size 1.27 1.27)) (hide yes)))
  (property "Datasheet" "~" (at 110.49 82.55 0) (effects (font (size 1.27 1.27)) (hide yes)))
  (property "Description" "Unpolarized capacitor, small symbol" (at 110.49 82.55 0) (effects (font (size 1.27 1.27)) (hide yes)))
  (pin "2")
  (pin "1"))
 (symbol
  (lib_id "power:+3V3")
  (at 71.12 95.25 0)
  (unit 1)
  (exclude_from_sim no)
  (in_bom yes)
  (on_board yes)
  (dnp no)
  (fields_autoplaced yes)
  (property "Reference" "#PWR036" (at 71.12 99.06 0) (effects (font (size 1.27 1.27)) (hide yes)))
  (property "Value" "+3V3" (at 71.12 90.17 0) (effects (font (size 1.27 1.27))))
  (property "Footprint" "" (at 71.12 95.25 0) (effects (font (size 1.27 1.27)) (hide yes)))
  (property "Datasheet" "" (at 71.12 95.25 0) (effects (font (size 1.27 1.27)) (hide yes)))
  (property "Description" "Power symbol creates a global label with name \"+3V3\"" (at 71.12 95.25 0) (effects (font (size 1.27 1.27)) (hide yes)))
  (pin "1"))
 (symbol
  (lib_id "Device:C_Small")
  (at 185.42 121.92 270)
  (mirror x)
  (unit 1)
  (exclude_from_sim no)
  (in_bom yes)
  (on_board yes)
  (dnp no)
  (property "Reference" "C30" (at 182.372 120.904 90) (effects (font (size 1.27 1.27))))
  (property "Value" "1uF" (at 188.214 120.904 90) (effects (font (size 1.27 1.27))))
  (property "Footprint" "Capacitor_SMD:C_0603_1608Metric" (at 185.42 121.92 0) (effects (font (size 1.27 1.27)) (hide yes)))
  (property "Datasheet" "~" (at 185.42 121.92 0) (effects (font (size 1.27 1.27)) (hide yes)))
  (property "Description" "Unpolarized capacitor, small symbol" (at 185.42 121.92 0) (effects (font (size 1.27 1.27)) (hide yes)))
  (pin "2")
  (pin "1"))
 (symbol
  (lib_id "Device:L")
  (at 95.25 95.25 90)
  (unit 1)
  (exclude_from_sim no)
  (in_bom yes)
  (on_board yes)
  (dnp no)
  (fields_autoplaced yes)
  (property "Reference" "L4" (at 95.25 90.17 90) (effects (font (size 1.27 1.27))))
  (property "Value" "47uH 500mA" (at 95.25 92.71 90) (effects (font (size 1.27 1.27))))
  (property "Footprint" "" (at 95.25 95.25 0) (effects (font (size 1.27 1.27)) (hide yes)))
  (property "Datasheet" "~" (at 95.25 95.25 0) (effects (font (size 1.27 1.27)) (hide yes)))
  (property "Description" "Inductor" (at 95.25 95.25 0) (effects (font (size 1.27 1.27)) (hide yes)))
  (pin "1")
  (pin "2"))
 (symbol
  (lib_id "power:GND")
  (at 132.08 105.41 0)
  (mirror y)
  (unit 1)
  (exclude_from_sim no)
  (in_bom yes)
  (on_board yes)
  (dnp no)
  (property "Reference" "#PWR038" (at 132.08 111.76 0) (effects (font (size 1.27 1.27)) (hide yes)))
  (property "Value" "GND" (at 132.08 110.49 0) (effects (font (size 1.27 1.27))))
  (property "Footprint" "" (at 132.08 105.41 0) (effects (font (size 1.27 1.27)) (hide yes)))
  (property "Datasheet" "" (at 132.08 105.41 0) (effects (font (size 1.27 1.27)) (hide yes)))
  (property "Description" "Power symbol creates a global label with name \"GND\" , ground" (at 132.08 105.41 0) (effects (font (size 1.27 1.27)) (hide yes)))
  (pin "1"))
 (symbol
  (lib_id "Device:C_Small")
  (at 185.42 116.84 270)
  (mirror x)
  (unit 1)
  (exclude_from_sim no)
  (in_bom yes)
  (on_board yes)
  (dnp no)
  (property "Reference" "C28" (at 182.88 115.824 90) (effects (font (size 1.27 1.27))))
  (property "Value" "1uF" (at 188.214 115.824 90) (effects (font (size 1.27 1.27))))
  (property "Footprint" "Capacitor_SMD:C_0603_1608Metric" (at 185.42 116.84 0) (effects (font (size 1.27 1.27)) (hide yes)))
  (property "Datasheet" "~" (at 185.42 116.84 0) (effects (font (size 1.27 1.27)) (hide yes)))
  (property "Description" "Unpolarized capacitor, small symbol" (at 185.42 116.84 0) (effects (font (size 1.27 1.27)) (hide yes)))
  (pin "2")
  (pin "1"))
 (symbol
  (lib_id "Device:C_Small")
  (at 185.42 106.68 270)
  (mirror x)
  (unit 1)
  (exclude_from_sim no)
  (in_bom yes)
  (on_board yes)
  (dnp no)
  (property "Reference" "C26" (at 182.88 105.664 90) (effects (font (size 1.27 1.27))))
  (property "Value" "1uF" (at 188.214 105.664 90) (effects (font (size 1.27 1.27))))
  (property "Footprint" "Capacitor_SMD:C_0603_1608Metric" (at 185.42 106.68 0) (effects (font (size 1.27 1.27)) (hide yes)))
  (property "Datasheet" "~" (at 185.42 106.68 0) (effects (font (size 1.27 1.27)) (hide yes)))
  (property "Description" "Unpolarized capacitor, small symbol" (at 185.42 106.68 0) (effects (font (size 1.27 1.27)) (hide yes)))
  (pin "2")
  (pin "1"))
 (symbol
  (lib_id "Device:C_Small")
  (at 189.23 73.66 270)
  (mirror x)
  (unit 1)
  (exclude_from_sim no)
  (in_bom yes)
  (on_board yes)
  (dnp no)
  (property "Reference" "C21" (at 186.69 72.39 90) (effects (font (size 1.27 1.27))))
  (property "Value" "1uF" (at 192.024 72.39 90) (effects (font (size 1.27 1.27))))
  (property "Footprint" "Capacitor_SMD:C_0603_1608Metric" (at 189.23 73.66 0) (effects (font (size 1.27 1.27)) (hide yes)))
  (property "Datasheet" "~" (at 189.23 73.66 0) (effects (font (size 1.27 1.27)) (hide yes)))
  (property "Description" "Unpolarized capacitor, small symbol" (at 189.23 73.66 0) (effects (font (size 1.27 1.27)) (hide yes)))
  (pin "2")
  (pin "1"))
 (symbol
  (lib_id "Device:C_Small")
  (at 81.28 101.6 0)
  (mirror y)
  (unit 1)
  (exclude_from_sim no)
  (in_bom yes)
  (on_board yes)
  (dnp no)
  (property "Reference" "C23" (at 78.486 99.822 0) (effects (font (size 1.27 1.27))))
  (property "Value" "4u7" (at 84.074 99.822 0) (effects (font (size 1.27 1.27))))
  (property "Footprint" "Capacitor_SMD:C_0603_1608Metric" (at 81.28 101.6 0) (effects (font (size 1.27 1.27)) (hide yes)))
  (property "Datasheet" "~" (at 81.28 101.6 0) (effects (font (size 1.27 1.27)) (hide yes)))
  (property "Description" "Unpolarized capacitor, small symbol" (at 81.28 101.6 0) (effects (font (size 1.27 1.27)) (hide yes)))
  (pin "2")
  (pin "1"))
 (symbol
  (lib_id "power:GND")
  (at 168.91 82.55 0)
  (mirror y)
  (unit 1)
  (exclude_from_sim no)
  (in_bom yes)
  (on_board yes)
  (dnp no)
  (property "Reference" "#PWR034" (at 168.91 88.9 0) (effects (font (size 1.27 1.27)) (hide yes)))
  (property "Value" "GND" (at 168.91 87.63 0) (effects (font (size 1.27 1.27))))
  (property "Footprint" "" (at 168.91 82.55 0) (effects (font (size 1.27 1.27)) (hide yes)))
  (property "Datasheet" "" (at 168.91 82.55 0) (effects (font (size 1.27 1.27)) (hide yes)))
  (property "Description" "Power symbol creates a global label with name \"GND\" , ground" (at 168.91 82.55 0) (effects (font (size 1.27 1.27)) (hide yes)))
  (pin "1"))
 (symbol
  (lib_id "Device:C_Small")
  (at 176.53 119.38 270)
  (mirror x)
  (unit 1)
  (exclude_from_sim no)
  (in_bom yes)
  (on_board yes)
  (dnp no)
  (property "Reference" "C29" (at 173.736 118.364 90) (effects (font (size 1.27 1.27))))
  (property "Value" "1uF" (at 179.324 118.364 90) (effects (font (size 1.27 1.27))))
  (property "Footprint" "Capacitor_SMD:C_0603_1608Metric" (at 176.53 119.38 0) (effects (font (size 1.27 1.27)) (hide yes)))
  (property "Datasheet" "~" (at 176.53 119.38 0) (effects (font (size 1.27 1.27)) (hide yes)))
  (property "Description" "Unpolarized capacitor, small symbol" (at 176.53 119.38 0) (effects (font (size 1.27 1.27)) (hide yes)))
  (pin "2")
  (pin "1"))
 (symbol
  (lib_id "Device:C_Small")
  (at 185.42 101.6 270)
  (mirror x)
  (unit 1)
  (exclude_from_sim no)
  (in_bom yes)
  (on_board yes)
  (dnp no)
  (property "Reference" "C25" (at 183.134 100.584 90) (effects (font (size 1.27 1.27))))
  (property "Value" "1uF" (at 188.214 100.584 90) (effects (font (size 1.27 1.27))))
  (property "Footprint" "Capacitor_SMD:C_0603_1608Metric" (at 185.42 101.6 0) (effects (font (size 1.27 1.27)) (hide yes)))
  (property "Datasheet" "~" (at 185.42 101.6 0) (effects (font (size 1.27 1.27)) (hide yes)))
  (property "Description" "Unpolarized capacitor, small symbol" (at 185.42 101.6 0) (effects (font (size 1.27 1.27)) (hide yes)))
  (pin "2")
  (pin "1"))
 (symbol
  (lib_id "power:GND")
  (at 132.08 83.82 0)
  (mirror y)
  (unit 1)
  (exclude_from_sim no)
  (in_bom yes)
  (on_board yes)
  (dnp no)
  (property "Reference" "#PWR035" (at 132.08 90.17 0) (effects (font (size 1.27 1.27)) (hide yes)))
  (property "Value" "GND" (at 132.08 88.9 0) (effects (font (size 1.27 1.27))))
  (property "Footprint" "" (at 132.08 83.82 0) (effects (font (size 1.27 1.27)) (hide yes)))
  (property "Datasheet" "" (at 132.08 83.82 0) (effects (font (size 1.27 1.27)) (hide yes)))
  (property "Description" "Power symbol creates a global label with name \"GND\" , ground" (at 132.08 83.82 0) (effects (font (size 1.27 1.27)) (hide yes)))
  (pin "1"))
 (symbol
  (lib_id "Device:R")
  (at 110.49 121.92 0)
  (unit 1)
  (exclude_from_sim no)
  (in_bom yes)
  (on_board yes)
  (dnp no)
  (fields_autoplaced yes)
  (property "Reference" "R12" (at 113.03 120.6499 0) (effects (font (size 1.27 1.27)) (justify left)))
  (property "Value" "2R2" (at 113.03 123.1899 0) (effects (font (size 1.27 1.27)) (justify left)))
  (property "Footprint" "Resistor_SMD:R_0201_0603Metric" (at 108.712 121.92 90) (effects (font (size 1.27 1.27)) (hide yes)))
  (property "Datasheet" "~" (at 110.49 121.92 0) (effects (font (size 1.27 1.27)) (hide yes)))
  (property "Description" "Resistor" (at 110.49 121.92 0) (effects (font (size 1.27 1.27)) (hide yes)))
  (pin "2")
  (pin "1"))
 (symbol
  (lib_id "Connector_Generic:Conn_01x24_epaper_GDEM0122T61")
  (at 203.2 91.44 0)
  (unit 1)
  (exclude_from_sim no)
  (in_bom yes)
  (on_board yes)
  (dnp no)
  (property "Reference" "J4" (at 213.36 91.4399 0) (effects (font (size 1.27 1.27)) (justify left)))
  (property "Value" "FFC-FPC_1X24_PIN" (at 213.36 93.9799 0) (effects (font (size 1.27 1.27)) (justify left)))
  (property "Footprint" "Connector_FFC-FPC:Amphenol_F32Q-1A7x1-11024_1x24-1MP_P0.5mm_Horizontal" (at 203.2 91.44 0) (effects (font (size 1.27 1.27)) (hide yes)))
  (property "Datasheet" "~" (at 203.2 91.44 0) (effects (font (size 1.27 1.27)) (hide yes)))
  (property "Description" "Generic connector, single row, 01x24, script generated (kicad-library-utils/schlib/autogen/connector/)" (at 203.2 91.44 0) (effects (font (size 1.27 1.27)) (hide yes)))
  (pin "2")
  (pin "3")
  (pin "5")
  (pin "7")
  (pin "4")
  (pin "9")
  (pin "8")
  (pin "6")
  (pin "10")
  (pin "11")
  (pin "1")
  (pin "12")
  (pin "17")
  (pin "18")
  (pin "19")
  (pin "20")
  (pin "21")
  (pin "22")
  (pin "23")
  (pin "24")
  (pin "13")
  (pin "14")
  (pin "15")
  (pin "16"))
 (symbol
  (lib_id "power:GND")
  (at 81.28 105.41 0)
  (mirror y)
  (unit 1)
  (exclude_from_sim no)
  (in_bom yes)
  (on_board yes)
  (dnp no)
  (property "Reference" "#PWR037" (at 81.28 111.76 0) (effects (font (size 1.27 1.27)) (hide yes)))
  (property "Value" "GND" (at 81.28 110.49 0) (effects (font (size 1.27 1.27))))
  (property "Footprint" "" (at 81.28 105.41 0) (effects (font (size 1.27 1.27)) (hide yes)))
  (property "Datasheet" "" (at 81.28 105.41 0) (effects (font (size 1.27 1.27)) (hide yes)))
  (property "Description" "Power symbol creates a global label with name \"GND\" , ground" (at 81.28 105.41 0) (effects (font (size 1.27 1.27)) (hide yes)))
  (pin "1"))
 (symbol
  (lib_id "Device:C_Small")
  (at 185.42 111.76 270)
  (mirror x)
  (unit 1)
  (exclude_from_sim no)
  (in_bom yes)
  (on_board yes)
  (dnp no)
  (property "Reference" "C27" (at 182.88 110.744 90) (effects (font (size 1.27 1.27))))
  (property "Value" "1uF" (at 188.214 110.744 90) (effects (font (size 1.27 1.27))))
  (property "Footprint" "Capacitor_SMD:C_0603_1608Metric" (at 185.42 111.76 0) (effects (font (size 1.27 1.27)) (hide yes)))
  (property "Datasheet" "~" (at 185.42 111.76 0) (effects (font (size 1.27 1.27)) (hide yes)))
  (property "Description" "Unpolarized capacitor, small symbol" (at 185.42 111.76 0) (effects (font (size 1.27 1.27)) (hide yes)))
  (pin "2")
  (pin "1"))
 (symbol
  (lib_id "Device:C_Small")
  (at 132.08 101.6 0)
  (mirror y)
  (unit 1)
  (exclude_from_sim no)
  (in_bom yes)
  (on_board yes)
  (dnp no)
  (property "Reference" "C24" (at 129.286 99.822 0) (effects (font (size 1.27 1.27))))
  (property "Value" "1uF" (at 135.382 99.822 0) (effects (font (size 1.27 1.27))))
  (property "Footprint" "Capacitor_SMD:C_0603_1608Metric" (at 132.08 101.6 0) (effects (font (size 1.27 1.27)) (hide yes)))
  (property "Datasheet" "~" (at 132.08 101.6 0) (effects (font (size 1.27 1.27)) (hide yes)))
  (property "Description" "Unpolarized capacitor, small symbol" (at 132.08 101.6 0) (effects (font (size 1.27 1.27)) (hide yes)))
  (pin "2")
  (pin "1"))
 (symbol
  (lib_id "Diode:MBR0530")
  (at 125.73 83.82 180)
  (unit 1)
  (exclude_from_sim no)
  (in_bom yes)
  (on_board yes)
  (dnp no)
  (property "Reference" "D2" (at 125.476 77.47 0) (effects (font (size 1.27 1.27))))
  (property "Value" "MBR0530" (at 125.476 80.01 0) (effects (font (size 1.27 1.27))))
  (property "Footprint" "Diode_SMD:D_SOD-123" (at 125.73 79.375 0) (effects (font (size 1.27 1.27)) (hide yes)))
  (property "Datasheet" "http://www.mccsemi.com/up_pdf/MBR0520~MBR0580(SOD123).pdf" (at 125.73 83.82 0) (effects (font (size 1.27 1.27)) (hide yes)))
  (property "Description" "30V 0.5A Schottky Power Rectifier Diode, SOD-123" (at 125.73 83.82 0) (effects (font (size 1.27 1.27)) (hide yes)))
  (pin "2")
  (pin "1"))
 (symbol
  (lib_id "Transistor_FET:Si1308EDL")
  (at 107.95 105.41 0)
  (unit 1)
  (exclude_from_sim no)
  (in_bom yes)
  (on_board yes)
  (dnp no)
  (fields_autoplaced yes)
  (property "Reference" "Q1" (at 114.3 104.1399 0) (effects (font (size 1.27 1.27)) (justify left)))
  (property "Value" "Si1308EDL" (at 114.3 106.6799 0) (effects (font (size 1.27 1.27)) (justify left)))
  (property "Footprint" "Package_TO_SOT_SMD:SOT-323_SC-70" (at 113.03 107.315 0) (effects (font (size 1.27 1.27)
    (italic yes)) (justify left) (hide yes)))
  (property "Datasheet" "https://www.vishay.com/docs/63399/si1308edl.pdf" (at 113.03 109.22 0) (effects (font (size 1.27 1.27)) (justify left) (hide yes)))
  (property "Description" "30V Vds, 1.4A Id, N-Channel MOSFET, SC-70" (at 107.95 105.41 0) (effects (font (size 1.27 1.27)) (hide yes)))
  (pin "3")
  (pin "2")
  (pin "1"))
 (symbol
  (lib_id "Device:R")
  (at 100.33 121.92 0)
  (unit 1)
  (exclude_from_sim no)
  (in_bom yes)
  (on_board yes)
  (dnp no)
  (fields_autoplaced yes)
  (property "Reference" "R11" (at 102.87 120.6499 0) (effects (font (size 1.27 1.27)) (justify left)))
  (property "Value" "1M" (at 102.87 123.1899 0) (effects (font (size 1.27 1.27)) (justify left)))
  (property "Footprint" "Resistor_SMD:R_0201_0603Metric" (at 98.552 121.92 90) (effects (font (size 1.27 1.27)) (hide yes)))
  (property "Datasheet" "~" (at 100.33 121.92 0) (effects (font (size 1.27 1.27)) (hide yes)))
  (property "Description" "Resistor" (at 100.33 121.92 0) (effects (font (size 1.27 1.27)) (hide yes)))
  (pin "2")
  (pin "1"))
 (symbol
  (lib_id "power:GND")
  (at 105.41 130.81 0)
  (mirror y)
  (unit 1)
  (exclude_from_sim no)
  (in_bom yes)
  (on_board yes)
  (dnp no)
  (property "Reference" "#PWR040" (at 105.41 137.16 0) (effects (font (size 1.27 1.27)) (hide yes)))
  (property "Value" "GND" (at 105.41 135.89 0) (effects (font (size 1.27 1.27))))
  (property "Footprint" "" (at 105.41 130.81 0) (effects (font (size 1.27 1.27)) (hide yes)))
  (property "Datasheet" "" (at 105.41 130.81 0) (effects (font (size 1.27 1.27)) (hide yes)))
  (property "Description" "Power symbol creates a global label with name \"GND\" , ground" (at 105.41 130.81 0) (effects (font (size 1.27 1.27)) (hide yes)))
  (pin "1")))
